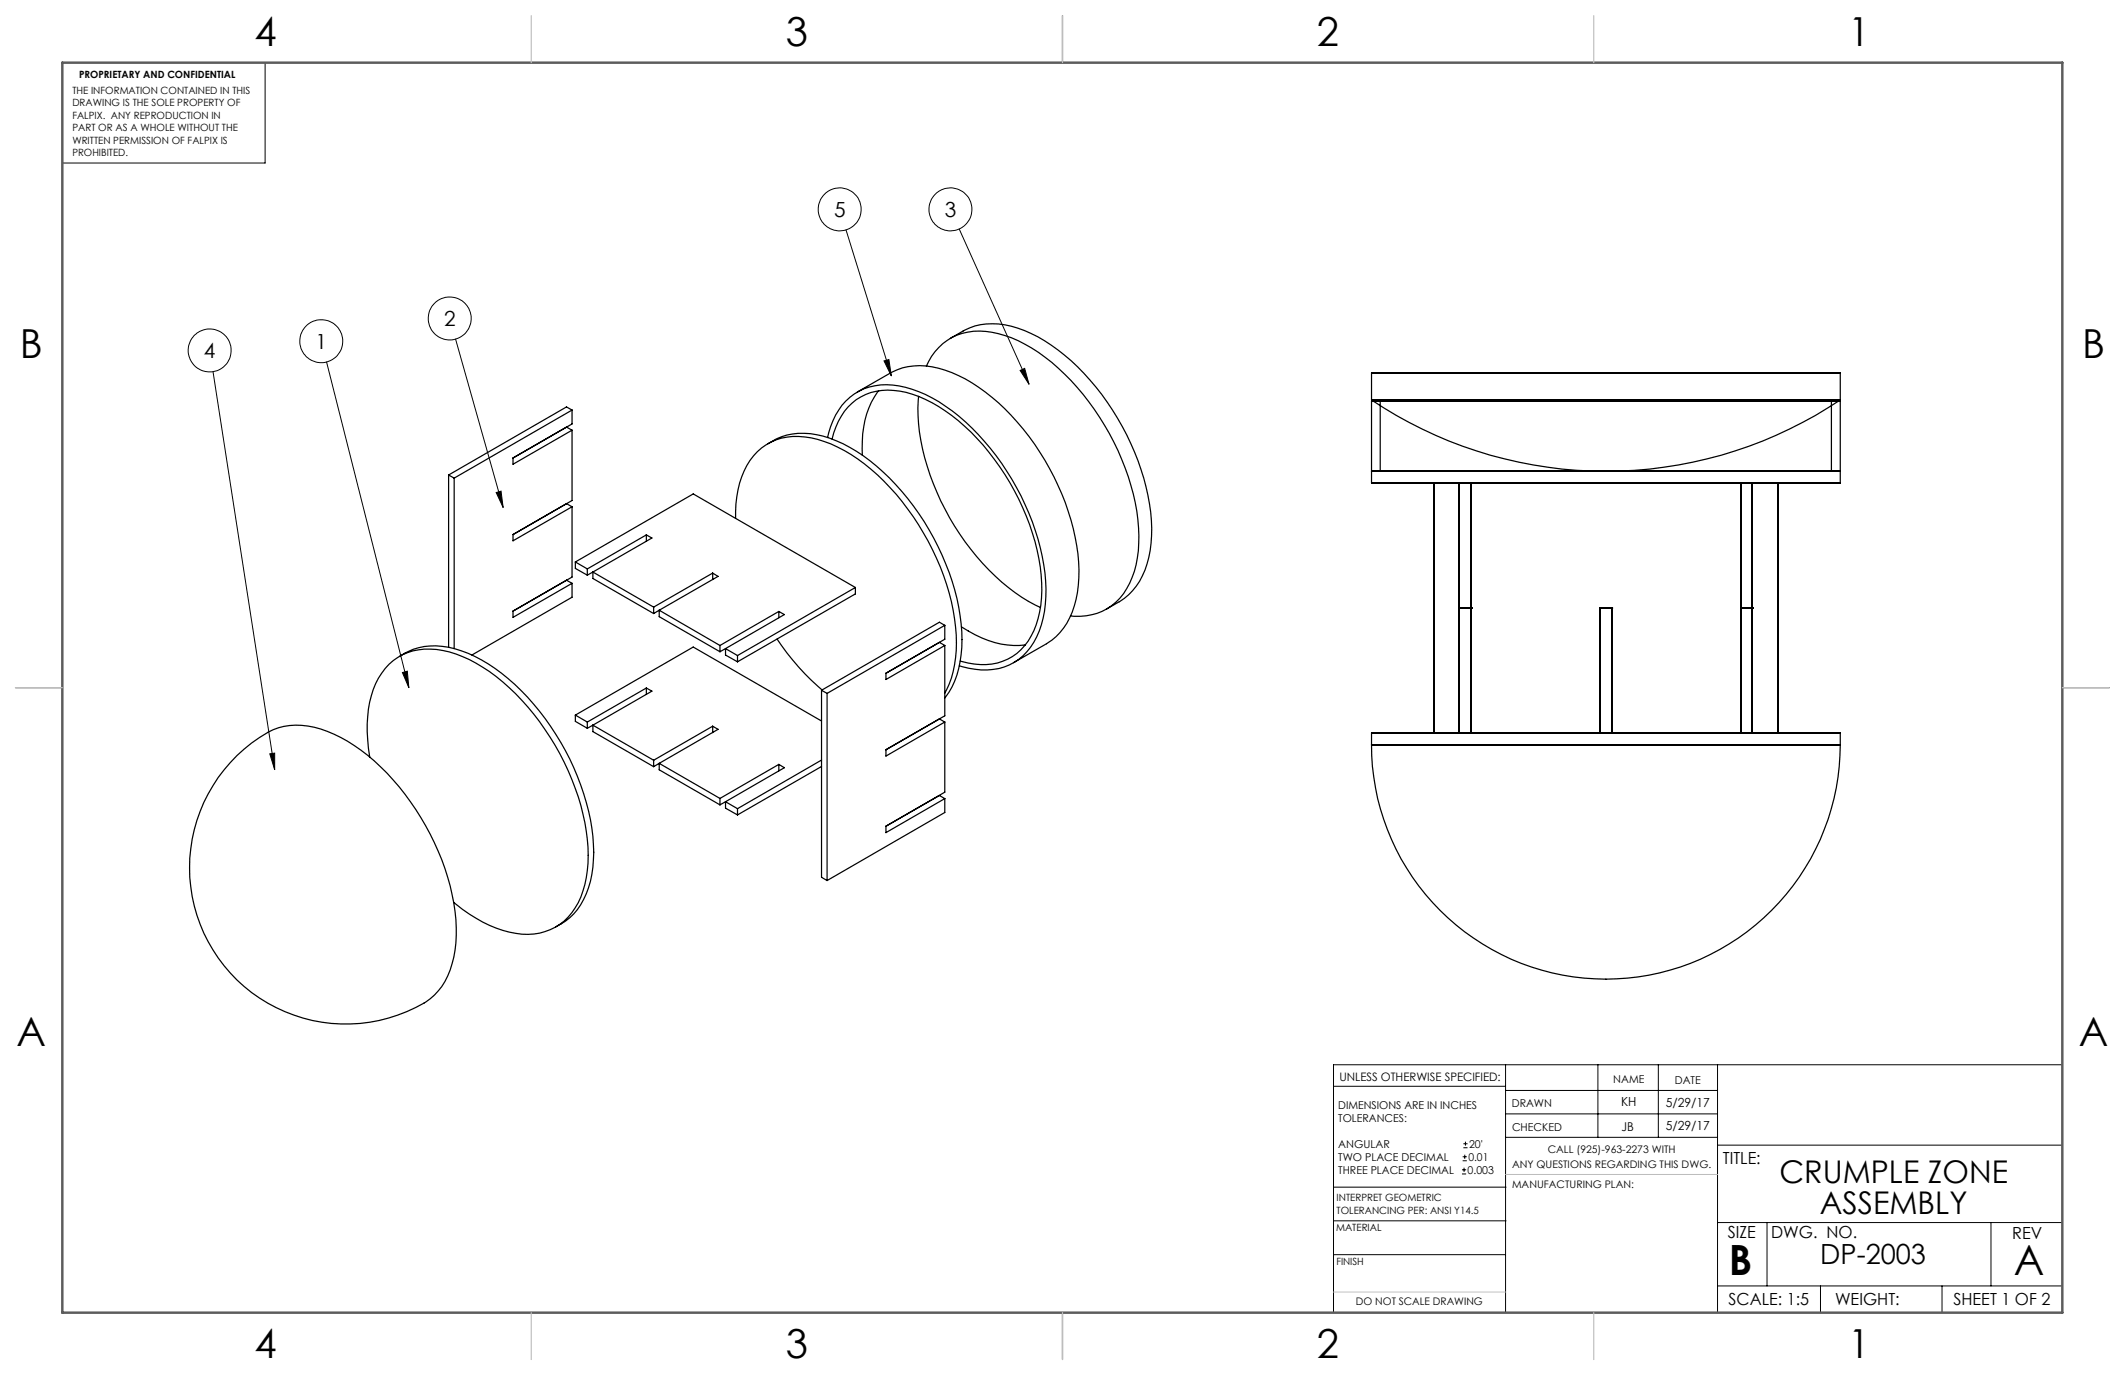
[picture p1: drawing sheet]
<svg xmlns="http://www.w3.org/2000/svg" width="432mm" height="279mm" viewBox="0 0 432 279" stroke-linecap="round" stroke-linejoin="round" font-family="sans-serif">
<g fill="none" stroke="#000" stroke-width=".2">
<path d="M53.9 12.7v20.4h-41.2M171.9 46.7l9.2 29.7M194.9 46.5l14.2 31.6M43.3 75.5l12.5 80.9M66.4 73.6l16.7 66.1M92.6 68.9l9.6 34.2M179.6 73.3l1-.2 .5 3.3zM207.3 75.3l.9-.4 .9 3.2zM100.8 100.1l1-.3 .4 3.3zM81.8 136.7l1-.3 .3 3.3zM54.8 153.2l1-.2v3.4zM305.9 216.4v50.3"/>
<path d="M324.7 216.4v14.7M337 216.4v14.7M349 216.4v50.3M419.1 216.4h-148.1v50.3M271 220.7h34.9M297.1 238.5h.8M297.1 237.7h.8M297.2 235.9h.9M297.2 235.1h.9M297.4 233.2h.8M297.4 232.4h.8M297.5 237.3v.8"/>
<path d="M297.6 234.6v.9M297.8 232v.8M305.9 231.1h43.1M305.9 226.3h43.1M305.9 221.6h43.1M349 232.7h70.1M271 255h34.9M271 248.1h35M271 241.2h35M349 248.4h70.1M359.1 248.4v12.9M404.6 248.4v12.9"/>
<path d="M349 261.3h70.1M369.9 261.3v5.4M394.6 261.3v5.4"/>
<circle cx="170.6" cy="42.5" r="4.4"/>
<circle cx="193.1" cy="42.5" r="4.4"/>
<circle cx="42.6" cy="71.2" r="4.4"/>
<circle cx="65.3" cy="69.3" r="4.4"/>
<circle cx="91.4" cy="64.7" r="4.4"/>
</g>
<path d="M215.9 3.2v9.5M3.1 139.7h9.6M419.1 139.7h9.5M215.9 266.7v9.6" fill="none" stroke="#5c5c5c" stroke-width=".25"/>
<path d="M12.7 12.7h406.4v254h-406.4z" fill="none" stroke="#5c5c5c" stroke-width=".5"/>
<path d="M305.9 238.7h43.1M271 262.5h34.9" fill="none" stroke="#c0c0c0" stroke-width=".2"/>
<path d="M108 3.2v9.5M215.9 3.2v9.5M323.8 3.2v9.5M3.1 139.7h9.6M419.1 139.7h9.5M108 266.7v9.6M215.9 266.7v9.6M323.8 266.7v9.6" fill="none" stroke="#c0c0c0" stroke-width=".25"/>
<path d="M100.8 100.1l1-.3 .4 3.3zM81.8 136.7l1-.3 .3 3.3zM54.8 153.2l1-.2v3.4zM179.6 73.3l1-.2 .5 3.3zM207.3 75.3l.9-.4 .9 3.2z" fill="#000"/>
<g fill="none" stroke="#000" stroke-width=".25">
<path d="M174.2 79.7l6.7-3.9a13.4 13.4 0 0 1 11.1-.6 34.7 34.7 0 0 1 14.7 10.6 49.8 49.8 0 0 1 12.6 30.1 18.7 18.7 0 0 1-3.9 12.7l-1.7 1.5-1 .7-6.7 3.9M178.5 79.4a17.9 17.9 0 0 0-3.3 11.8v1.3M188.2 74.4a11.4 11.4 0 0 1 13.4-6.9 29 29 0 0 1 14.8 8.6 51.6 51.6 0 0 1 14.8 29.5 22.6 22.6 0 0 1-2.2 14 11.2 11.2 0 0 1-11.4 5.6M193.1 68.8a14.4 14.4 0 0 1 8.5-3 23 23 0 0 1 13.4 5.3 50.9 50.9 0 0 1 19 34.6 20.5 20.5 0 0 1-3.1 13.4 14.9 14.9 0 0 1-6 4.7M278.7 75.8v5.5a85.7 85.7 0 0 0 47.6 14.5M278.7 75.8h95.2zM373.9 75.8v5.5a85.9 85.9 0 0 1-47.6 14.5M91.2 96.5l1.1 .7M91.2 96.5v35.1M92.3 97.2v34.6M116.2 87.4l-12 6.9v-1.2M116.2 83.3v2.8l-12 7"/>
<path d="M116.2 87.4v14.3l-12 6.9M116.2 83.3l-23.9 13.9M116.2 83.3l-1.1-.6-23.9 13.8M116.2 87.4l-1.1-.6-10.9 6.3M156 90.2a13.4 13.4 0 0 1 12.6-1.2 36.9 36.9 0 0 1 15.8 12.3 50.4 50.4 0 0 1 11 27.1 20.1 20.1 0 0 1-3.2 13.2l-.2 .2M168.2 88.9a13.3 13.3 0 0 1 7.4-9.9 14.7 14.7 0 0 1 11.1 .6 38.6 38.6 0 0 1 15.7 13 48.9 48.9 0 0 1 10.1 27.1 18.7 18.7 0 0 1-3.8 12.7 11.6 11.6 0 0 1-11.9 3.4l-1.9-.5M169.1 89.2a12.1 12.1 0 0 1 7.9-9.4 16.5 16.5 0 0 1 12.4 2 45.5 45.5 0 0 1 18.4 21.4 38.3 38.3 0 0 1 3.7 19.8 14.1 14.1 0 0 1-5.8 10.4 12.7 12.7 0 0 1-10.6 .9M186.7 80.5a42.3 42.3 0 0 0 5.4 23 47.1 47.1 0 0 0 16.9 18.7l2.4 1.2M278.7 98.1h95.2zM278.7 95.8h95.2zM278.7 81.3h95.2zM278.7 81.5h95.2z"/>
<path d="M278.7 81.5v16.6M280.5 81.5h91.6zM280.5 95.8h91.6zM280.5 81.5v14.3M291.4 98.1h.1M291.4 98.1h69.8M291.4 98.1v50.8M296.5 98.1h.1M296.5 98.1v50.8M298.9 98.1h.1M298.9 98.1v50.8M353.7 98.1h.1"/>
<path d="M353.7 98.1v50.8M356.1 98.1h.1M356.1 98.1v50.8M361.2 98.1h.1M361.2 98.1v50.8M372.1 81.5v14.3M373.9 81.5v16.6M116.2 103v14.3l-12 6.9M116.2 118.5v2.9l-20.3 11.7M116.2 103l-12 6.9v-1.3M116.2 118.5l-12 6.9v-1.2M116.2 103l-1.1-.7-10.9 6.3"/>
<path d="M116.2 118.5l-1.1-.6-10.9 6.3M116.9 114.2v1.3l2.4 1.4M116.9 114.2l2.4 1.4M116.9 114.2l24-13.8 32.9 19M119.3 115.6v1.3M120.5 116.2v1.3l12.3 7.2M120.5 116.2l12.3 7.2M120.5 116.2l-1.2 .7M131.3 108.7v1.3M131.3 108.7l1.2 .6-12 6.9M131.3 108.7l-12 6.9M144.8 116.5v1.3"/>
<path d="M144.8 116.5l1.1 .6-12 6.9M144.8 116.5l-12 6.9M149.5 105.3a18.8 18.8 0 0 1 3.6-12.7 11.5 11.5 0 0 1 11.7-3.6 31.3 31.3 0 0 1 16.1 10.1 51.4 51.4 0 0 1 13.3 28.3 22.6 22.6 0 0 1-2.2 13.4M173.8 119.4l-23.9 13.8M173.8 119.4v1.3l-23.9 13.8M81.2 133.4a12.9 12.9 0 0 1 11.2-1.6 34.1 34.1 0 0 1 16 11.3 51.2 51.2 0 0 1 12.1 26.8 21.4 21.4 0 0 1-3.2 14.9 11.9 11.9 0 0 1-4.4 3.5M131.3 139.8l1.2 .6-12 7M131.3 139.8l-12 6.9M131.3 139.8v1.3M132.8 123.4v1.3M133.9 124v1.3l12.4 7.1M133.9 124l12.4 7.2"/>
<path d="M133.9 124l-1.1 .7M146.3 131.2v1.2M147.4 131.8v1.3l2.5 1.4M147.4 131.8l2.5 1.4M147.4 131.8l-1.1 .6M149.9 133.2v1.3M157.9 129.9a49.3 49.3 0 0 0 9.1 10.3M158.3 124.2v1.3M158.3 124.2l-12 7M158.3 124.2l1.1 .7-12 6.9M190.9 130.5l1.1 .7M192 127.1l-1.1-.7-24 13.9"/>
<path d="M192 127.1l-23.9 13.8M192 127.1v2.8l-12 6.9v1.3l12-6.9M192 131.2v14.3l-12 6.8M195.4 127.4a18.9 18.9 0 0 0 13 3.7M296.5 123.5h.1M296.5 123.5h2.4M298.9 123.5h.1M325.1 123.5h.1M325.1 123.5h2.4M325.1 123.5v25.4M327.5 123.5h.1M327.5 123.5v25.4"/>
<path d="M353.7 123.5h.1M353.7 123.5h2.4M356.1 123.5h.1M48.2 153.5a25.5 25.5 0 0 1 8.4-5.6 16.7 16.7 0 0 1 12.7 2 44.8 44.8 0 0 1 17.2 17.9 43.4 43.4 0 0 1 6.1 23.8 15.7 15.7 0 0 1-5.2 11.4 31.7 31.7 0 0 1-42-7 31.7 31.7 0 0 1 2.8-42.5zM75.1 153.8a26.6 26.6 0 0 1 1.2-14.9 11.6 11.6 0 0 1 13.7-6.7 29.8 29.8 0 0 1 14.8 8.8 51.6 51.6 0 0 1 14.5 29.6 22.1 22.1 0 0 1-2.4 13.9 11.7 11.7 0 0 1-13.4 4.9 27.3 27.3 0 0 1-11.3-6.1M116.9 145.3l2.4 1.4M116.9 145.3l24-13.8 26 15M116.9 145.3v1.3l2.4 1.4M119.3 146.7v1.3M120.5 147.4l12.3 7.1M120.5 147.4v1.3l12.3 7.1M120.5 147.4l-1.2 .6"/>
<path d="M132.8 154.5v1.3M133.9 155.1l12.4 7.1M133.9 155.1v1.3l12.4 7.1M133.9 155.1l-1.1 .7M144.8 147.6l1.1 .6-12 6.9M144.8 147.6l-12 6.9M144.8 147.6v1.3M158.3 155.3l-12 6.9M158.3 155.3l1.1 .7-12 6.9M158.3 155.3v1.3M166.9 154.4l-17 9.9M166.9 155.8l-17 9.8"/>
<path d="M166.9 140.3l1.2 .6M166.9 140.3v38l1.2 .6M168.1 140.9v38M192 146.7v14.3l-12 6.9M192 146.7l-12 6.9v-1.3M192 146.7l-1.1-.6-10.9 6.3M278.7 151.3a47.6 47.6 0 0 0 47.6 47.7 47.6 47.6 0 0 0 47.6-47.7M278.7 151.3h95.2zM278.7 148.9h95.2zM278.7 148.9v2.4M291.4 148.9h.1M291.4 148.9h33.7"/>
<path d="M296.5 148.9h.1M298.9 148.9h.1M325.1 148.9h.1M327.5 148.9h.1M327.5 148.9h33.7M353.7 148.9h.1M356.1 148.9h.1M361.2 148.9h.1M373.9 148.9v2.4M146.3 162.2v1.3M147.4 162.9v1.3l2.5 1.4M147.4 162.9l2.5 1.4"/>
<path d="M147.4 162.9l-1.1 .6M149.9 164.3v1.3M192 162.3v2.8l-23.9 13.8M192 162.3l-12 6.9v-1.3M192 162.3l-1.1-.7-10.9 6.3"/>
</g>
<g font-size="8.5">
<text x="351.3" y="259">B</text>
<text x="409.2" y="259">A</text>
</g>
<g font-size="8.1">
<text x="51.7" y="9.3">4</text>
<text x="159.7" y="9.3">3</text>
<text x="267.6" y="9.3">2</text>
<text x="375.6" y="9.3">1</text>
<text x="4" y="72.8">B</text>
<text x="423.1" y="72.8">B</text>
<text x="3.3" y="212.5">A</text>
<text x="422.4" y="212.5">A</text>
<text x="51.7" y="276">4</text>
<text x="159.7" y="276">3</text>
<text x="267.6" y="276">2</text>
<text x="375.6" y="276">1</text>
</g>
<g font-size="6.3">
<text x="361.6" y="240.3">CRUMPLE ZONE</text>
<text x="369.8" y="246.7">ASSEMBLY</text>
</g>
<text font-size="5.6" x="369.9" y="256.8">DP-2003</text>
<g font-size="4.2">
<text x="169.5" y="44.1">5</text>
<text x="192" y="44.1">3</text>
<text x="64.1" y="70.9">1</text>
<text x="90.2" y="66.2">2</text>
<text x="41.5" y="72.7">4</text>
</g>
<g font-size="3.4">
<text x="350.1" y="236.5">TITLE:</text>
<text x="351.1" y="251.6">SIZE</text>
<text x="359.9" y="251.6">DWG. NO.</text>
<text x="408.9" y="251.7">REV</text>
<text x="351.2" y="265.2">SCALE: 1:5</text>
<text x="372.9" y="265.2">WEIGHT:</text>
<text x="396.9" y="265.2">SHEET 1 OF 2</text>
</g>
<g font-size="2.5">
<text x="329.4" y="224.8">KH</text>
<text x="338.5" y="224.9">5/29/17</text>
<text x="329.5" y="229.7">JB</text>
<text x="338.5" y="229.7">5/29/17</text>
</g>
<text font-size="2.4" x="272.2" y="219.7">UNLESS OTHERWISE SPECIFIED:</text>
<g font-size="2.2">
<text x="327.8" y="220.1">NAME</text>
<text x="340.3" y="220.2">DATE</text>
<text x="271.9" y="225.3">DIMENSIONS ARE IN INCHES</text>
<text x="271.9" y="227.9">TOLERANCES:</text>
<text x="307.2" y="224.9">DRAWN</text>
<text x="271.9" y="233.2">ANGULAR</text>
<text x="298.5" y="233.2">20'</text>
<text x="307.3" y="229.8">CHECKED</text>
<text x="271.9" y="238.5">THREE PLACE DECIMAL</text>
<text x="271.9" y="235.9">TWO PLACE DECIMAL</text>
<text x="298.2" y="238.5">0.003</text>
<text x="298.4" y="235.9">0.01</text>
</g>
<g font-size="2.1">
<text x="307.3" y="237.3">ANY QUESTIONS REGARDING THIS DWG.</text>
<text x="314.5" y="234.2">CALL (925)-963-2273 WITH</text>
<text x="307.3" y="241.3">MANUFACTURING PLAN:</text>
<text x="275.5" y="265.1">DO NOT SCALE DRAWING</text>
</g>
<g font-size="2">
<text x="16.1" y="15.9">PROPRIETARY AND CONFIDENTIAL</text>
<text x="14.7" y="19.1">THE INFORMATION CONTAINED IN THIS</text>
<text x="14.7" y="21.6">DRAWING IS THE SOLE PROPERTY OF</text>
<text x="14.7" y="24.1">FALPIX. ANY REPRODUCTION IN</text>
<text x="14.7" y="26.6">PART OR AS A WHOLE WITHOUT THE</text>
<text x="14.7" y="29.2">WRITTEN PERMISSION OF FALPIX IS</text>
<text x="14.7" y="31.7">PROHIBITED.</text>
<text x="271.6" y="244.1">INTERPRET GEOMETRIC</text>
<text x="271.5" y="250.2">MATERIAL</text>
<text x="271.6" y="246.6">TOLERANCING PER: ANSI Y14.5</text>
<text x="271.5" y="257">FINISH</text>
</g>
</svg>
